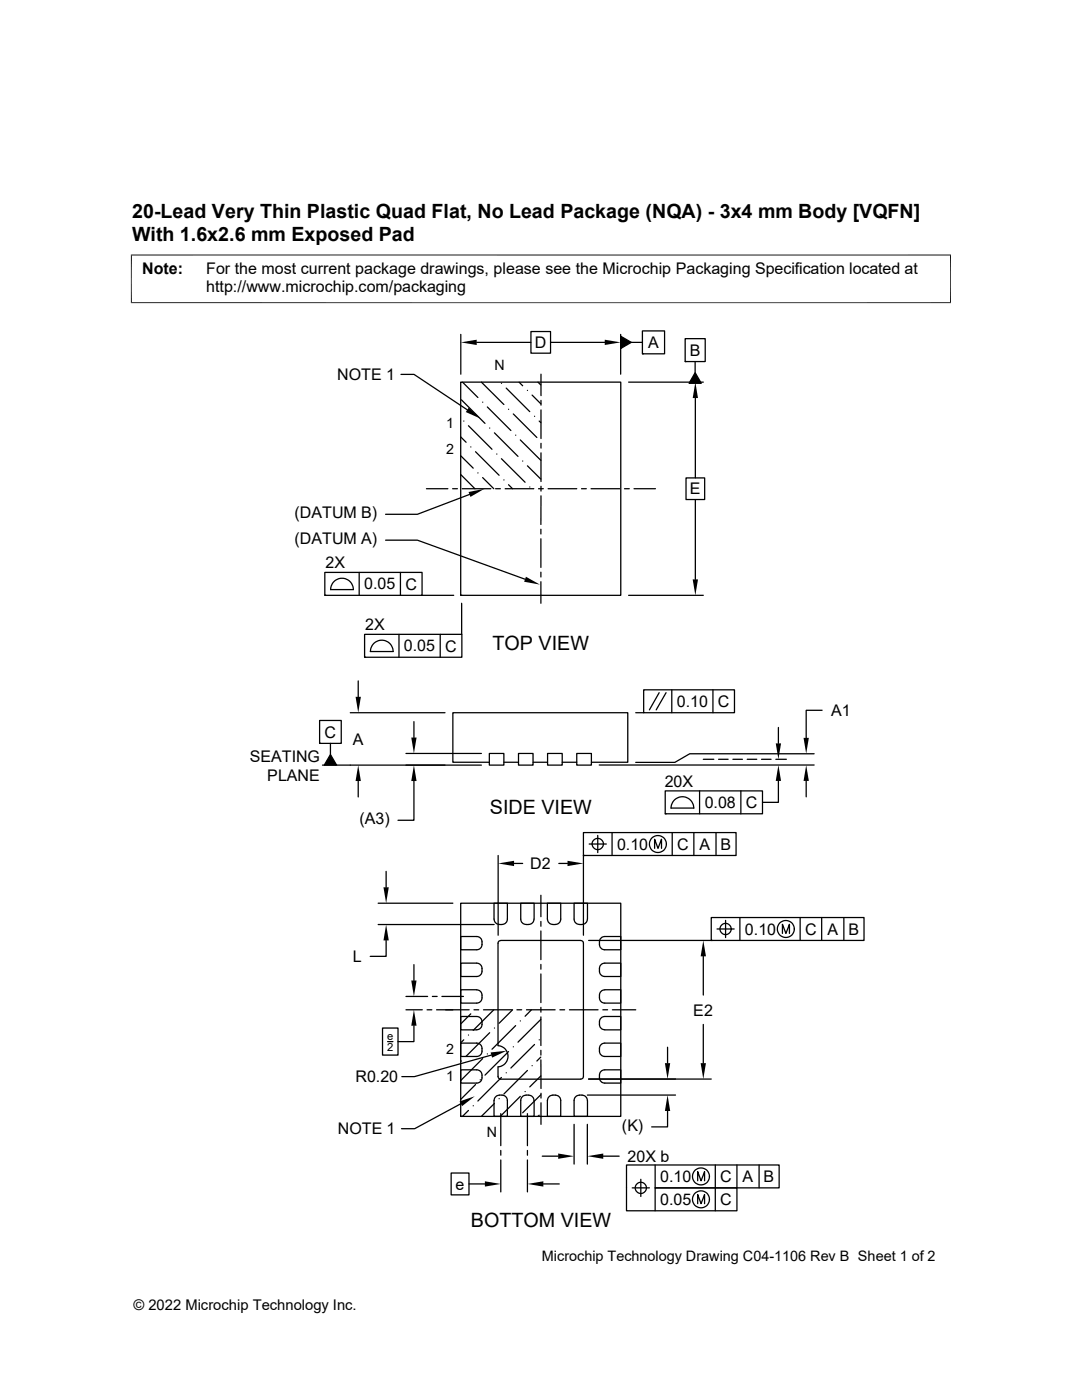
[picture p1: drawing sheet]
<svg xmlns="http://www.w3.org/2000/svg" width="216mm" height="279mm" viewBox="0 0 216 279" stroke-linecap="round" stroke-linejoin="round" font-family="sans-serif">
<g fill="none" stroke="#000" stroke-width=".25">
<path d="M80 74.7h2.6l10.6 7.1M91.9 76.3h32v42.5h-32zM91.9 66.7v8M92.1 79.8l4.7 4.7M92.3 76.3l3.1 3M95.1 68.3h10.8M96.1 76.3l4.4 4.4M100.1 76.5h.1M101 77.4l4.7 4.7M103.6 76.3l.7 .7M105.2 77.9h.1M105.9 66.2h4v4.3h-4z"/>
<path d="M106.2 78.8l1.7 1.8M107.3 76.3l.6 .5M107.9 74.7v4.3M107.9 79.9v1M109.9 68.3h10.8M123.8 67.1l2.2 1.2-2.2 1.3zM123.8 66.7v8M125.4 76.3h14.9M126 68.3h2.2M128.2 66h4.4v4.6h-4.4zM128.2 70.6h.1M136.7 67.6h4v4.6h-4z"/>
<path d="M136.7 72.2h.1M138.7 74.4l1.2 2.1h-2.4zM138.7 72.2v2.2M138.7 79.4v16M85.1 97.5h4.3M90.3 97.5h1M91.9 87.2l1.1 1.1M91.9 91l2.5 2.4M91.9 94.7l2.9 2.8M92.2 97.5h5.7M92.5 84h.1M93.5 85l4.7 4.7"/>
<path d="M93.7 98.7l-10.4 3.9h-6.4M93.9 89.2h.1M94.9 90.1l4.7 4.7M95.4 94.4h.1M96.3 80.3h.1M96.3 95.3l2.2 2.2M97.2 81.2l4.7 4.7M97.7 85.4h.1M98.7 86.4l4.7 4.7M98.9 97.5h.9M99.1 90.6h.1M100.1 91.5l4.7 4.7"/>
<path d="M100.5 95.8h.1M100.8 97.5h5.7M101.5 81.7h.1M101.5 96.7l.8 .8M102.4 82.6l4.7 4.7M102.9 86.8h.1M103.8 87.8l4.1 4.1M104.3 92h.1M105.2 93l2.7 2.6M105.7 97.2h.1M106.7 83.1h.1M107.5 97.5h.9"/>
<path d="M107.6 84l.3 .3M107.9 81.8v5.7M107.9 88.5v.9M107.9 90.4v5.7M107.9 97v1M107.9 99v5.7M109.4 97.5h5.7M116 97.5h1M117.9 97.5h5.8M124.6 97.5h1M126.5 97.5h4.3M136.9 95.4h3.7v4.3h-3.7z"/>
<path d="M138.7 99.7v15.9M64.8 114.2h19.4v4.6h-19.4zM64.8 118.8h.1M66 117.7h4.5M66 117.7a2.26 2.26 0 0 1 2.2-2.3 2.26 2.26 0 0 1 2.3 2.3M71.7 114.2v4.6M76.9 107.8h6.4l21.5 7.8M79.9 114.2v4.6M84.2 118.8h6.3M91.9 118.8h.1M107.9 105.6v1M107.9 107.5v5.7"/>
<path d="M107.9 114.2v.9M107.9 116.1v4.3M125.4 118.8h14.9M71.5 135.9v3.2M72.7 126.6h19.5v4.6h-19.5zM72.7 131.2h.1M73.9 130h4.5a2.26 2.26 0 0 0-2.2-2.2 2.26 2.26 0 0 0-2.3 2.2M79.6 126.6v4.6M87.8 126.6v4.6M92.1 120.4v6.2M128.4 137.7h18.2v4.5h-18.2zM131.5 138.2l-1.9 3.5"/>
<path d="M132.9 138.2l-2 3.5M134 137.7v4.5M142.3 137.7v4.5M63.8 143.8h4.3v4.6h-4.3zM63.8 148.4h.1M65.9 148.4v2.2M65.9 150.6l1.3 2.1h-2.5zM69.9 142.2h18.9M71.5 155.9v3.1M81 150.4h15.1M82.6 155.9v7.8h-3.2M82.6 144v3.2"/>
<path d="M96.1 152.7h-31.8M97.6 150.4h2.9v2.3h-2.9zM97.6 152.1h-7.2v-9.9h34.9v9.9h-7.3M100.5 152.1h3M103.5 150.4h2.9v2.3h-2.9zM106.4 152.1h2.9M109.3 150.4h2.9v2.3h-2.9zM112.2 152.1h2.9M115.1 150.4h2.9v2.3h-2.9zM119.6 152.7h42.9M126.9 142.2h1.5M132.7 157.8h19.4v4.6h-19.4z"/>
<path d="M134.7 159.6a2.27 2.27 0 0 1 2.4-.4 2.27 2.27 0 0 1 1.3 2.1h-4.5l.2-1zM139.6 157.8v4.6M140.3 151.5h2.1M143.4 151.5h1.9M146.2 151.5h1.9M147.8 157.8v4.6M149.1 151.5h1.9M152 151.5h1.9M154.8 151.5h2.1M155.3 155.9v4.2h-3.2M155.3 145.2v3.2M160.9 155.9v3.1"/>
<path d="M162.5 150.4h-24.9l-2.9 1.7h-7.8M164 141.8h-3.1v5.5M77 173.9v3.2M99.4 170.7v15.9M102.6 172.3h1.7M107.9 178.7v4.2M111.5 172.3h1.7M116.4 170.7v15.9M116.4 166.2h30.5v4.5h-30.5zM116.4 170.7h.1M117.6 168.4h3.4M118.1 168.4a1.14 1.14 0 0 1 1.2-1.1 1.14 1.14 0 0 1 1.1 1.1"/>
<path d="M118.2 168.4a1.12 1.12 0 0 0 1.1 1.2 1.12 1.12 0 0 0 1.1-1.2M119.3 166.7v3.5M122.1 166.2v4.5M130.6 169.3v-1.8l.7 1.8 .7-1.8v1.8M132.7 162.4h.1M134.1 166.2v4.5M138.5 166.2v4.5M142.9 166.2v4.5M75.5 184.5h23.1M75.5 180.3h14.9M77 187.7v3.2h-3.1M81 198.9h4.3"/>
<path d="M82.6 192.5v3.2M86.3 198.9h.9M88.2 198.9h4.3M91.9 186.9h3.2a1.35 1.35 0 0 1 1.1 1.3 1.35 1.35 0 0 1-1.1 1.3h-3.2zM91.9 192.2h3.2a1.36 1.36 0 0 1 1.1 1.3 1.36 1.36 0 0 1-1.1 1.4h-3.2zM91.9 197.5h3.2a1.35 1.35 0 0 1 1.1 1.4 1.35 1.35 0 0 1-1.1 1.3h-3.2zM91.9 180.3h32v42.5h-32zM99.7 184.5l-.6-.2-.5-.7v-3.3h2.6v3.3l-.4 .7-.6 .2M99.7 184.5h.5M99.9 187.7l-.4 .2-.1 .3v20.5a2.13 2.13 0 0 1 2 2.1 2.13 2.13 0 0 1-2 2.1v2l.1 .3 .4 .1 16 .1 .5-.3v-26.9l-.1-.3-.4-.2M99.9 187.7h16M105 184.5h.5"/>
<path d="M105 184.5l-.6-.2-.5-.7v-3.3h2.7l-.1 3.3-.4 .7-.6 .2M107.9 183.9v.9M107.9 185.8v5.7M107.9 192.5v.9M107.9 194.4v5.7M109.2 183.4v-3.1h2.7v3.3l-.5 .7-.6 .2M109.2 183.4l.2 .6 .3 .3 .6 .2M110.3 184.5h.5M115.6 184.5h.5M117.2 183.4l-.2 .6-.3 .3-.6 .2M117.2 183.4v-3.1h-2.6v3.3l.4 .7 .6 .2M117.5 187.7h24.4"/>
<path d="M120.1 187.1l.6-.2h3.2v2.6h-3.2a1.39 1.39 0 0 1-1.1-1 1.39 1.39 0 0 1 .5-1.4zM120.1 192.4l.6-.2h3.2v2.7h-3.2a1.41 1.41 0 0 1-1.1-1.1 1.41 1.41 0 0 1 .5-1.4zM120.1 197.7l.6-.2h3.2v2.7h-3.2a1.39 1.39 0 0 1-1.1-1.1 1.39 1.39 0 0 1 .5-1.4zM140.3 190.9v7.7M141.9 183.1h30.5v4.6h-30.5zM141.9 187.7h.1M143.1 185.4h3.4M144.8 183.7v3.4M147.6 183.1v4.6M156.1 186.3v-1.8l.7 1.8 .7-1.8v1.8M159.7 183.1v4.6M164 183.1v4.6"/>
<path d="M168.4 183.1v4.6M76.3 205.2h3.1v5.4h-3.1zM77.3 207.9h1.1M81 201.5h3.3M82.6 204.7v3.2h-3.2M85.2 201.5h1M87.1 201.5h6.5M91.9 202.9h3.2a1.36 1.36 0 0 1 1.1 1.3 1.36 1.36 0 0 1-1.1 1.3h-3.2zM91.9 208.2h3.2a1.36 1.36 0 0 1 1.1 1.3 1.36 1.36 0 0 1-1.1 1.3h-3.2zM91.9 213.5h3.2a1.35 1.35 0 0 1 1.1 1.3 1.35 1.35 0 0 1-1.1 1.4h-3.2zM92.1 211.8h.1M92.5 207.5l-.6 .6"/>
<path d="M93.5 206.6h.1M93.9 202.3l-2 2.1M94.6 201.5h.9M94.9 216.5l-3 2.9M95.8 215.5h.1M96.3 211.3l-4.4 4.3M96.5 201.5h5.7M97.2 210.3h.1M97.7 206.1l-4.7 4.7M98 210.6l-15.3 4.3h-2.5M98.5 201.5l-4.1 4.1M98.7 205.2h.1"/>
<path d="M99.1 218.7a1.4 1.4 0 0 1 2.1 .9v3.2h-2.6v-3.4zM99.6 219.3h.1M100.1 215l-4.7 4.7M101 214.1h.1M101.5 209.9l-4.7 4.7M102.3 201.5l-2.7 2.7M102.4 208.9h.1M102.9 204.7l-4.7 4.7M103.1 201.5h1M103.8 203.8h.1M103.8 218.8l-4 4M104.4 218.7a1.42 1.42 0 0 1 2.2 .9v3.2h-2.7v-3.4z"/>
<path d="M104.8 217.8h.1M105.1 201.5h5.7M105.2 213.6l-4.7 4.7M106 201.5l-1.2 1.3M106.2 212.7h.1M106.7 208.4l-4.8 4.7M107.6 207.5h.1M107.9 211l-.8 .8M107.9 203.5l-4.5 4.5M107.9 214.7l-2.2 2.2M107.9 218.5l-3.6 3.6M107.9 211.5v5.7"/>
<path d="M107.9 201v1M107.9 202.9v5.8M107.9 209.6v1M107.9 218.2v.9M109.2 219.6v3.2h2.7v-3.2a1.34 1.34 0 0 0-1.3-1.1 1.34 1.34 0 0 0-1.4 1.1M111.7 201.5h1M113.6 201.5h5.7M117.2 219.6a1.34 1.34 0 0 0-1.3-1.1 1.34 1.34 0 0 0-1.3 1.1v3.2h2.6v-3.2M117.2 218.5h17.6M117.5 215.3h24.4M120.1 203l.6-.1h3.2v2.6h-3.2a1.39 1.39 0 0 1-1.1-1 1.39 1.39 0 0 1 .5-1.5zM120.1 208.3l.6-.1h3.2v2.6h-3.2a1.41 1.41 0 0 1-1.1-1 1.41 1.41 0 0 1 .5-1.5z"/>
<path d="M120.1 213.7l.6-.2h3.2v2.7h-3.2a1.39 1.39 0 0 1-1.1-1.1 1.39 1.39 0 0 1 .5-1.4zM120.3 201.5h.9M122.2 201.5h4.7M133.2 209v3.2M140.3 204.4v7.8M90 234.1h3.6v4.4h-3.6zM91.9 222.8h.1M91.9 220.3l-9.2 5h-2.6M93.5 221.6l-1.2 1.2M93.6 236.3h3.2M94.4 220.7h.1M98.7 220.2l-2.6 2.6"/>
<path d="M99.9 222.2v6.4M99.9 229.6v.9M99.9 231.5v6.4M105.2 222.2v6.4M105.2 229.6v.9M105.2 231.5v6.4M107.6 222.6l-.3 .2M107.9 220.1v4.3M108.2 230.7h3.2M108.4 236.3h3.2M114.6 224.4v7.9M117.2 224.4v7.9"/>
<path d="M120.4 230.7h3.1M126.2 237.1h3.4M127.9 235.4v3.4M130.7 232.5v4.6h16.3v4.5h-22v-9.1h30.5v4.6h-24.8v4.5M133.2 221.7v3.2h-3.2M139.2 235.6v-1.8l.7 1.8 .7-1.8v1.8M142.7 232.5v9.1M147 232.5v4.6M151.5 232.5v4.6M139.2 240.2v-1.8l.7 1.8 .7-1.8v1.8"/>
<circle cx="131.3" cy="168.5" r="1.69"/>
<circle cx="144.8" cy="185.4" r="1.12"/>
<circle cx="156.8" cy="185.4" r="1.69"/>
<circle cx="127.9" cy="237.1" r="1.12"/>
<circle cx="139.9" cy="234.8" r="1.69"/>
<circle cx="139.9" cy="239.4" r="1.69"/>
</g>
<g fill="#000">
<path d="M91.9 68.3l3.2-.5v1.1zM120.7 67.8l3.1 .5-3.1 .6zM123.8 67.1l2.2 1.2-2.2 1.3zM138.7 76.3l.6 3.1h-1.1zM138.7 74.4l1.2 2.1h-2.4zM93.5 98.2l3.1-.6-2.7 1.6zM93.5 81.3l2.4 2.2-3-1.3zM104.9 115.1l2.8 1.6-3.1-.6zM138.2 115.6h1.1l-.6 3.2zM71 139.1h1l-.5 3.1zM65.9 150.6l1.3 2.1h-2.5zM71.5 152.7l.5 3.2h-1z"/>
<path d="M82.1 147.2h1l-.5 3.2zM82.6 152.7l.5 3.2h-1zM155.3 152.7l.6 3.2h-1.1zM154.8 148.4h1.1l-.6 3.1zM160.9 152.7l.5 3.2h-1.1zM160.3 147.3h1.1l-.5 3.1zM76.5 177.1h1.1l-.6 3.2zM99.4 172.3l3.2-.5v1zM113.2 171.8l3.2 .5-3.2 .5zM77 184.5l.6 3.2h-1.1zM82.1 195.7h1l-.5 3.2zM140.3 187.7l.6 3.2h-1.1z"/>
<path d="M82.6 201.5l.5 3.2h-1zM91.7 219.8l3-1-2.5 1.9zM97.9 210l3.2-.3-2.9 1.4zM132.7 212.2h1l-.5 3.1zM139.8 212.2h1.1l-.6 3.1zM96.8 235.8l3.1 .5-3.1 .5zM105.2 236.3l3.2-.5v1zM111.4 230.2l3.2 .5-3.2 .6zM117.2 230.7l3.2-.5v1.1zM133.2 218.5l.5 3.2h-1z"/>
</g>
<path d="M26.1 50.9h163.7M26.2 50.8v9.7M189.7 50.8v9.7M26.1 60.4h163.7" fill="none" stroke="#000" stroke-width=".2"/>
<g font-size="3.9">
<text x="26.4" y="43.5">20-Lead Very Thin Plastic Quad Flat, No Lead Package (NQA) - 3x4 mm Body [VQFN]</text>
<text x="26.4" y="48.1">With 1.6x2.6 mm Exposed Pad</text>
<text x="98.3" y="129.7">TOP VIEW</text>
<text x="97.7" y="162.4">SIDE VIEW</text>
<text x="93.9" y="244.8">BOTTOM VIEW</text>
</g>
<g font-size="3.2">
<text x="28.4" y="54.7">Note:</text>
<text x="41.1" y="58.3">http://www.microchip.com/packaging</text>
<text x="41.1" y="54.7">For the most current package drawings, please see the Microchip Packaging Specification located at</text>
<text x="106.7" y="69.5">D</text>
<text x="129.3" y="69.5">A</text>
<text x="137.6" y="71">B</text>
<text x="67.3" y="75.8">NOTE 1</text>
<text x="137.6" y="98.7">E</text>
<text x="58.8" y="103.4">(DATUM B)</text>
<text x="58.8" y="108.6">(DATUM A)</text>
<text x="64.9" y="113.4">2X</text>
<text x="72.7" y="117.6">0.05</text>
<text x="80.9" y="117.7">C</text>
<text x="72.9" y="125.8">2X</text>
<text x="80.6" y="130">0.05</text>
<text x="88.8" y="130">C</text>
<text x="135" y="141.1">0.10</text>
<text x="143.2" y="141.1">C</text>
<text x="165.8" y="142.9">A1</text>
<text x="64.8" y="147.2">C</text>
<text x="70.4" y="148.6">A</text>
<text x="49.8" y="152">SEATING</text>
<text x="53.3" y="155.9">PLANE</text>
<text x="132.6" y="157.1">20X</text>
<text x="140.6" y="161.3">0.08</text>
<text x="148.8" y="161.3">C</text>
<text x="71.7" y="164.5">(A3)</text>
<text x="105.8" y="173.5">D2</text>
<text x="123.1" y="169.6">0.10</text>
<text x="135.1" y="169.6">C</text>
<text x="139.6" y="169.6">A</text>
<text x="143.8" y="169.6">B</text>
<text x="148.7" y="186.5">0.10</text>
<text x="160.6" y="186.5">C</text>
<text x="165.1" y="186.5">A</text>
<text x="169.3" y="186.5">B</text>
<text x="70.4" y="192">L</text>
<text x="138.3" y="202.7">E2</text>
<text x="70.9" y="215.9">R0.20</text>
<text x="67.4" y="226.4">NOTE 1</text>
<text x="124.1" y="225.7">(K)</text>
<text x="125.2" y="231.9">20X b</text>
<text x="90.9" y="237.4">e</text>
<text x="131.7" y="235.9">0.10</text>
<text x="143.7" y="235.9">C</text>
<text x="148.2" y="235.9">A</text>
<text x="152.4" y="235.9">B</text>
<text x="131.7" y="240.5">0.05</text>
<text x="143.7" y="240.5">C</text>
</g>
<g font-size="2.9">
<text x="108.1" y="251.7">Microchip Technology Drawing C04-1106 Rev B Sheet 1 of 2</text>
<text x="26.6" y="261.3">© 2022 Microchip Technology Inc.</text>
</g>
<g font-size="2.8">
<text x="98.7" y="73.9">N</text>
<text x="89" y="85.3">1</text>
<text x="89" y="90.7">2</text>
<text x="89" y="215.8">1</text>
<text x="89" y="210.4">2</text>
<text x="97.1" y="227">N</text>
</g>
<g font-size="2.2">
<text x="77.3" y="207.6">e</text>
<text x="77.3" y="209.7">2</text>
</g>
</svg>
